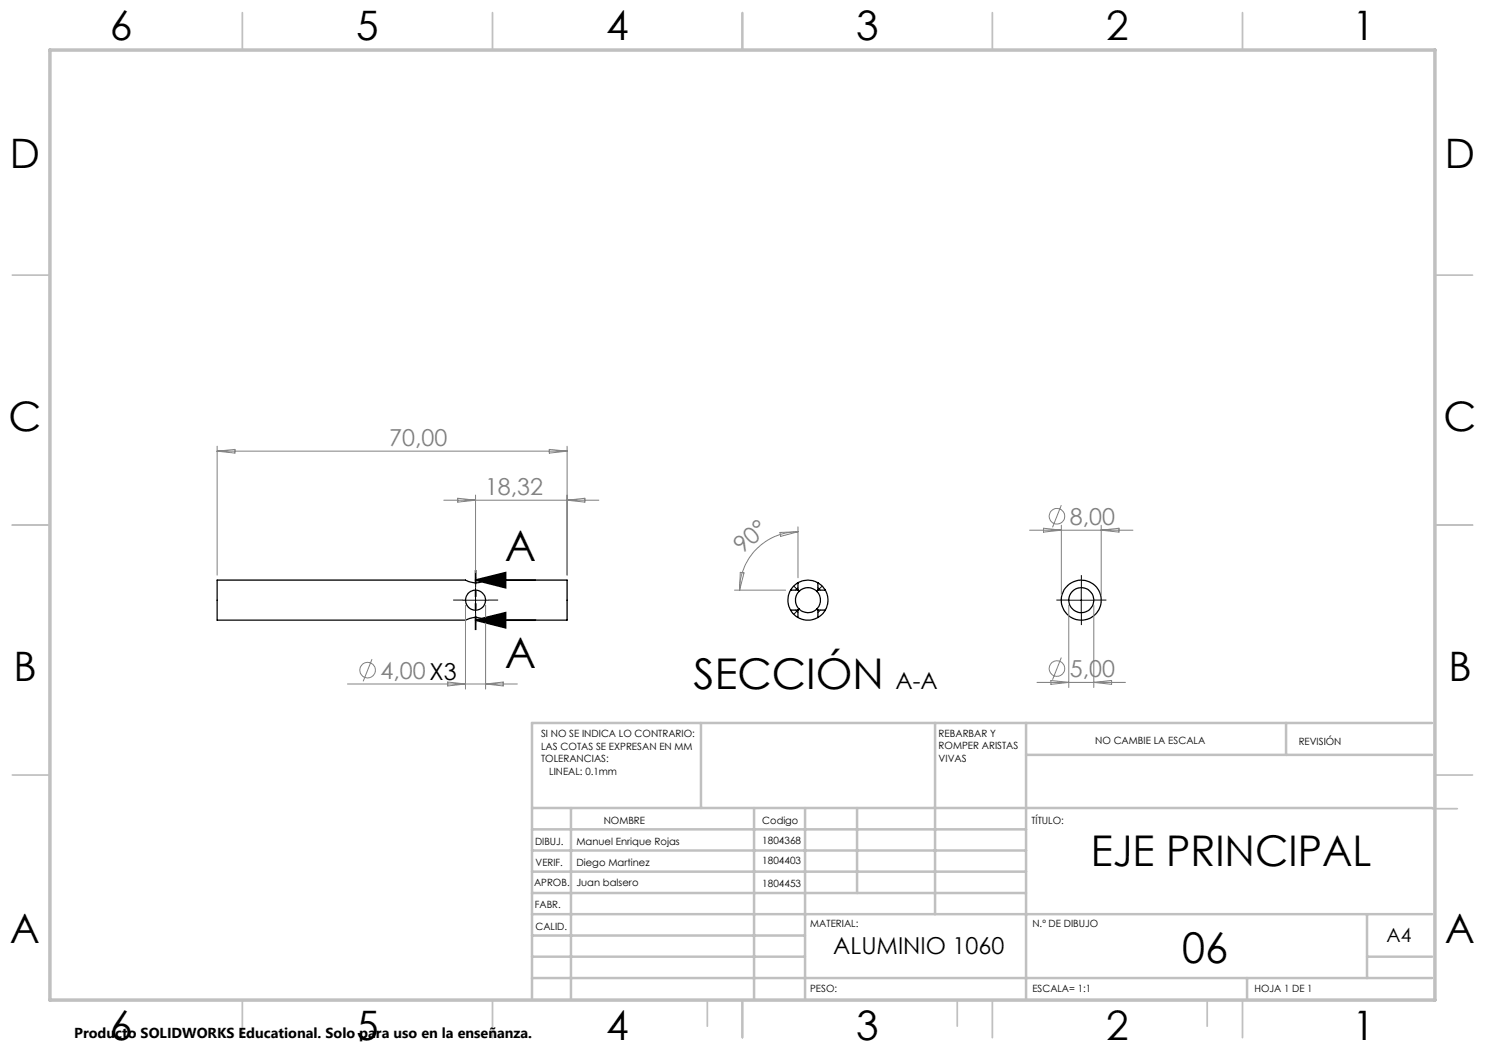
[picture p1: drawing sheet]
<svg xmlns="http://www.w3.org/2000/svg" width="297mm" height="210mm" viewBox="0 0 297 210" stroke-linecap="round" stroke-linejoin="round" font-family="sans-serif">
<g fill="none" stroke="#000" stroke-width=".25">
<path d="M43.4 116h49.7a4 4 0 0 0 4 0h16.3v8h-16.3a4 4 0 0 0-4 0h-49.7zM158.1 118a4 4 0 0 0 0 4M158.1 118h1.5M159.6 118l.2 .3M159.6 116.6a3.8 3.8 0 0 1 4 0M159.6 116.6l-.6 .4-.9 1M159.6 116.6v1.4M159.8 118.3a2.56 2.56 0 0 0 0 3.5M159.8 118.3a2.51 2.51 0 0 1 3.6 0M163.4 118.3a2.53 2.53 0 0 1 0 3.5M163.6 118l-.2 .3M163.6 116.6l.6 .4 .9 1"/>
<path d="M163.6 118h1.5M163.6 116.6v1.4M165.1 118a4 4 0 0 1 0 4M158.1 122l.6 .9 .9 .6M158.1 122h1.5M159.6 123.5a4 4 0 0 0 4 0M159.6 122v1.5M159.8 121.8l-.2 .2M159.8 121.8a2.51 2.51 0 0 0 3.6 0M163.4 121.8l.2 .2M163.6 122h1.5M163.6 122v1.5"/>
<path d="M165.1 122l-.5 .7-1 .8"/>
<circle cx="95.1" cy="120" r="2.01"/>
<circle cx="216.3" cy="120" r="2.51"/>
<circle cx="216.3" cy="120" r="4"/>
</g>
<path d="M95.1 117.5v5M158.7 117.2l.9 .8M159.6 117.5l-.5 .5M163.6 117.5l.5 .5M164.4 117.2l-.8 .8M216.3 117.5v5M92.6 120h5M159.1 122l.5 .5M159.6 122l-.9 .9M164.1 122l-.5 .5M213.7 120h5.1" fill="none" stroke="#000" stroke-width=".2"/>
<g fill="none" stroke="#808080" stroke-width=".2">
<path d="M43.4 89.2v25.8M43.4 90.2h70M43.4 90.2l3.6-.3v.7zM91.5 99.7l3.6 .3-3.6 .4zM95.1 99v15.5M109.9 89.9l3.5 .3-3.5 .4zM113.4 89.2v25.8M88.8 100h31M113.4 100l3.6-.3v.7zM146.9 118h10.2M148.1 114.5l.7 .1-.9 3.4zM156 106.5l3.6-.1-3.5 .9z"/>
<path d="M159.6 106.4a11.7 11.7 0 0 0-11.7 11.6M159.6 105.4v10.2M205.9 106h20.7M208.7 105.6l3.6 .4-3.6 .4zM212.3 101l-1.8 4.5M212.3 105v14M220.2 105v14M220.2 106l3.6-.4v.8zM69.5 136.8h34M74.4 131.8l-1.8 4.5M89.5 136.4l3.6 .4-3.6 .4zM93.1 121v16.8"/>
<path d="M97.1 121v16.8M97.1 136.8l3.5-.4v.8zM207.4 136.5h17.7M210.2 136.1l3.5 .4-3.5 .4zM212.3 131.5l-1.8 4.5M213.7 121v16.5M218.8 121v16.5M218.8 136.5l3.5-.4v.8z"/>
<circle cx="211.4" cy="103.3" r="1.56"/>
<circle cx="73.5" cy="134" r="1.55"/>
<circle cx="211.4" cy="133.7" r="1.55"/>
</g>
<path d="M95.1 116l6-1.5v3zM95.1 116h12M95.1 124l6-1.5v3zM95.1 124h12" fill="none" stroke="#000" stroke-width=".35"/>
<path d="M95.1 117.5v-2M216.3 117.5v-2.5M92.6 120h-2M95.1 122.5v2M97.6 120h2M213.8 120h-2.5M216.3 122.5v2.5M218.8 120h2.5" fill="none" stroke="#000" stroke-width=".2" stroke-dasharray="15.2 1.3 1.3 1.3" stroke-linecap="butt"/>
<path d="M95.1 114v12" fill="none" stroke="#000" stroke-width=".35" stroke-dasharray="6.3 1.3 1.3 1.3 1.3 1.3" stroke-dashoffset="3.5" stroke-linecap="butt"/>
<g fill="none" stroke="#c0c0c0" stroke-width=".35">
<path d="M48.5 2.5v7.5M98.5 2.5v7.5M148.5 2.5v7.5M198.5 2.5v7.5M248.5 2.5v7.5M2.5 55h7.5M287 55h7.5M2.5 105h7.5M287 105h7.5M2.5 155h7.5M287 155h7.5M286.5 161.7h5"/>
<path d="M48.5 200v7.5M98.5 200v7.5M141.5 200.2v5M148.5 200v7.5M191.5 200.2v5M198.5 200v7.5M241.4 200.2v5M248.5 200v7.5"/>
</g>
<g fill="none" stroke="#c0c0c0" stroke-width=".5">
<path d="M140.2 144.6v17M187 144.6v38.2M205.2 144.6v55.2M205.2 151h81.2M257.2 144.6v6.4M286.4 144.6h-180v55.2M106.4 161.6h180M106.4 178.6h98.8M106.4 174.3h98.8M106.4 170.1h98.8M106.4 165.9h98.8M114.2 161.6v38.2"/>
<path d="M150.8 161.6v38.2M161 161.6v38.2M171.4 161.6v17M106.4 195.6h180M106.4 191.3h54.6M106.4 187.1h54.6M106.4 182.8h180M249.4 195.6v4.2M273.4 191.3h13M273.4 182.8v12.8"/>
</g>
<path d="M10 10h277v190h-277z" fill="none" stroke="#c0c0c0" stroke-width=".7"/>
<path d="M95.1 116l6-1.5v3zM95.1 124l6-1.5v3z" fill="#000"/>
<g font-size="8.5">
<text x="101" y="112.2">A</text>
<text x="101" y="133.6">A</text>
<text x="138.7" y="137.9">SECCIÓN</text>
<text x="218.2" y="173.1">EJE PRINCIPAL</text>
<text x="236.4" y="192.6">06</text>
</g>
<g font-size="8.1">
<text x="22" y="8">6</text>
<text x="71.2" y="8">5</text>
<text x="121.2" y="8">4</text>
<text x="171.2" y="8">3</text>
<text x="221.2" y="8">2</text>
<text x="270.5" y="8">1</text>
<text x="2" y="33.6">D</text>
<text x="289" y="33.6">D</text>
<text x="1.7" y="86.1">C</text>
<text x="288.7" y="86.1">C</text>
<text x="2.7" y="136.1">B</text>
<text x="289.7" y="136.1">B</text>
<text x="2" y="188.6">A</text>
<text x="289" y="188.6">A</text>
<text x="22" y="208">6</text>
<text x="71.2" y="208">5</text>
<text x="121.2" y="208">4</text>
<text x="171.2" y="208">3</text>
<text x="221.2" y="208">2</text>
<text x="270.5" y="208">1</text>
</g>
<g font-size="4.7" fill="#808080">
<text x="77.9" y="89.2">70,00</text>
<text x="97" y="99">18,32</text>
<text x="214" y="104.9">8,00</text>
<text x="148.5" y="110.9" transform="rotate(-42 148.5 110.9)">90°</text>
<text x="76.1" y="135.7">4,00X3</text>
<text x="214" y="135.4">5,00</text>
</g>
<g font-size="4.7">
<text x="179.1" y="137.9">A-A</text>
<text x="166.7" y="190.7">ALUMINIO 1060</text>
</g>
<text font-size="3.9" x="277.3" y="188.3">A4</text>
<text font-size="2.9" x="14.9" y="207.6">Producto SOLIDWORKS Educational. Solo para uso en la enseñanza.</text>
<g font-size="2">
<text x="108.2" y="147.4">SI NO SE INDICA LO CONTRARIO:</text>
<text x="108.2" y="149.9">LAS COTAS SE EXPRESAN EN MM</text>
<text x="187.7" y="147.3">REBARBAR Y</text>
<text x="187.7" y="149.8">ROMPER ARISTAS</text>
<text x="219" y="148.8">NO CAMBIE LA ESCALA</text>
<text x="259.7" y="149">REVISIÓN</text>
<text x="108.2" y="152.4">TOLERANCIAS:</text>
<text x="109.8" y="154.9">LINEAL: 0.1mm</text>
<text x="187.7" y="152.3">VIVAS</text>
<text x="120.7" y="164.8">NOMBRE</text>
<text x="152.5" y="164.8">Codigo</text>
<text x="206.3" y="164.8">TÍTULO:</text>
<text x="107" y="168.9">DIBUJ.</text>
<text x="107.1" y="173.2">VERIF.</text>
<text x="115.3" y="169">Manuel Enrique Rojas</text>
<text x="115.3" y="173.2">Diego Martinez</text>
<text x="152.5" y="172.9">1804403</text>
<text x="152.5" y="168.8">1804368</text>
<text x="106.8" y="177.3">APROB.</text>
<text x="115.3" y="177.3">Juan balsero</text>
<text x="152.5" y="177.4">1804453</text>
<text x="107" y="181.6">FABR.</text>
<text x="107.1" y="186">CALID.</text>
<text x="162.1" y="185.3">MATERIAL:</text>
<text x="206.5" y="185.3">N.º DE DIBUJO</text>
<text x="162" y="198.4">PESO:</text>
<text x="206.5" y="198.4">ESCALA= 1:1</text>
<text x="250.9" y="198.4">HOJA 1 DE 1</text>
</g>
</svg>
